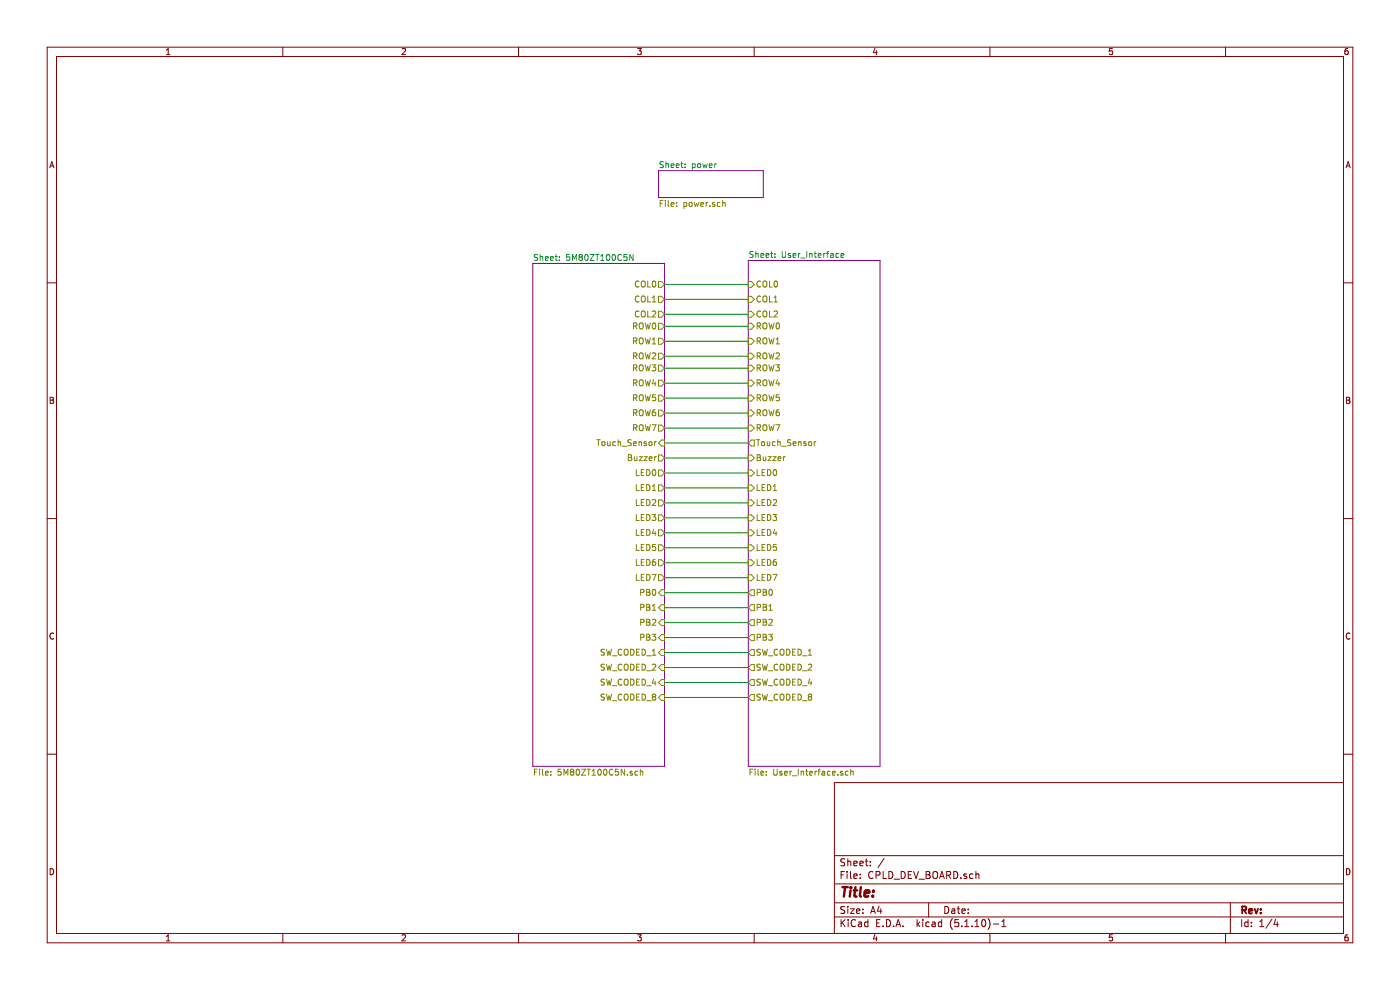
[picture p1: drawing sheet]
EESchema Schematic File Version 4
EELAYER 30 0
EELAYER END
$Descr A4 11693 8268
encoding utf-8
Sheet 1 4
Title ""
Date ""
Rev ""
Comp ""
Comment1 ""
Comment2 ""
Comment3 ""
Comment4 ""
$EndDescr
$Sheet
S 5500 1425 875  225 
U 6291F444
F0 "power" 50
F1 "power.sch" 50
$EndSheet
Wire Wire Line
	6250 2375 5550 2375
Wire Wire Line
	6250 2500 5550 2500
Wire Wire Line
	5550 2625 6250 2625
Wire Wire Line
	6250 2725 5550 2725
Wire Wire Line
	6250 2850 5550 2850
Wire Wire Line
	5550 2975 6250 2975
Wire Wire Line
	6250 3075 5550 3075
Wire Wire Line
	6250 3200 5550 3200
Wire Wire Line
	5550 3325 6250 3325
Wire Wire Line
	6250 3450 5550 3450
Wire Wire Line
	6250 3575 5550 3575
Wire Wire Line
	5550 3700 6250 3700
Wire Wire Line
	6250 3825 5550 3825
Wire Wire Line
	6250 3950 5550 3950
Wire Wire Line
	5550 4075 6250 4075
Wire Wire Line
	6250 4200 5550 4200
Wire Wire Line
	6250 4325 5550 4325
Wire Wire Line
	5550 4450 6250 4450
Wire Wire Line
	6250 4575 5550 4575
Wire Wire Line
	6250 4700 5550 4700
Wire Wire Line
	5550 4825 6250 4825
Wire Wire Line
	6250 4950 5550 4950
Wire Wire Line
	6250 5075 5550 5075
Wire Wire Line
	5550 5200 6250 5200
Wire Wire Line
	6250 5325 5550 5325
Wire Wire Line
	6250 5450 5550 5450
Wire Wire Line
	5550 5575 6250 5575
$Sheet
S 4450 2200 1100 4200
U 62927EDB
F0 "5M80ZT100C5N" 50
F1 "5M80ZT100C5N.sch" 50
F2 "COL0" O R 5550 2375 50 
F3 "COL1" O R 5550 2500 50 
F4 "COL2" O R 5550 2625 50 
F5 "ROW0" O R 5550 2725 50 
F6 "ROW1" O R 5550 2850 50 
F7 "ROW2" O R 5550 2975 50 
F8 "ROW3" O R 5550 3075 50 
F9 "ROW4" O R 5550 3200 50 
F10 "ROW5" O R 5550 3325 50 
F11 "ROW6" O R 5550 3450 50 
F12 "ROW7" O R 5550 3575 50 
F13 "Touch_Sensor" I R 5550 3700 50 
F14 "Buzzer" O R 5550 3825 50 
F15 "LED0" O R 5550 3950 50 
F16 "LED1" O R 5550 4075 50 
F17 "LED2" O R 5550 4200 50 
F18 "LED3" O R 5550 4325 50 
F19 "LED4" O R 5550 4450 50 
F20 "LED5" O R 5550 4575 50 
F21 "LED6" O R 5550 4700 50 
F22 "LED7" O R 5550 4825 50 
F23 "PB0" I R 5550 4950 50 
F24 "PB1" I R 5550 5075 50 
F25 "PB2" I R 5550 5200 50 
F26 "PB3" I R 5550 5325 50 
F27 "SW_CODED_1" I R 5550 5450 50 
F28 "SW_CODED_2" I R 5550 5575 50 
F29 "SW_CODED_4" I R 5550 5700 50 
F30 "SW_CODED_8" I R 5550 5825 50 
$EndSheet
Wire Wire Line
	6250 5700 5550 5700
Wire Wire Line
	6250 5825 5550 5825
$Sheet
S 6250 2175 1100 4225
U 64580383
F0 "User_Interface" 50
F1 "User_Interface.sch" 50
F2 "COL0" I L 6250 2375 50 
F3 "COL1" I L 6250 2500 50 
F4 "COL2" I L 6250 2625 50 
F5 "PB0" O L 6250 4950 50 
F6 "PB1" O L 6250 5075 50 
F7 "PB2" O L 6250 5200 50 
F8 "PB3" O L 6250 5325 50 
F9 "SW_CODED_1" O L 6250 5450 50 
F10 "SW_CODED_2" O L 6250 5575 50 
F11 "SW_CODED_4" O L 6250 5700 50 
F12 "SW_CODED_8" O L 6250 5825 50 
F13 "ROW0" I L 6250 2725 50 
F14 "ROW1" I L 6250 2850 50 
F15 "ROW2" I L 6250 2975 50 
F16 "ROW3" I L 6250 3075 50 
F17 "ROW4" I L 6250 3200 50 
F18 "ROW5" I L 6250 3325 50 
F19 "ROW6" I L 6250 3450 50 
F20 "ROW7" I L 6250 3575 50 
F21 "Buzzer" I L 6250 3825 50 
F22 "LED0" I L 6250 3950 50 
F23 "LED1" I L 6250 4075 50 
F24 "LED2" I L 6250 4200 50 
F25 "LED3" I L 6250 4325 50 
F26 "LED4" I L 6250 4450 50 
F27 "LED5" I L 6250 4575 50 
F28 "LED6" I L 6250 4700 50 
F29 "LED7" I L 6250 4825 50 
F30 "Touch_Sensor" O L 6250 3700 50 
$EndSheet
$EndSCHEMATC
